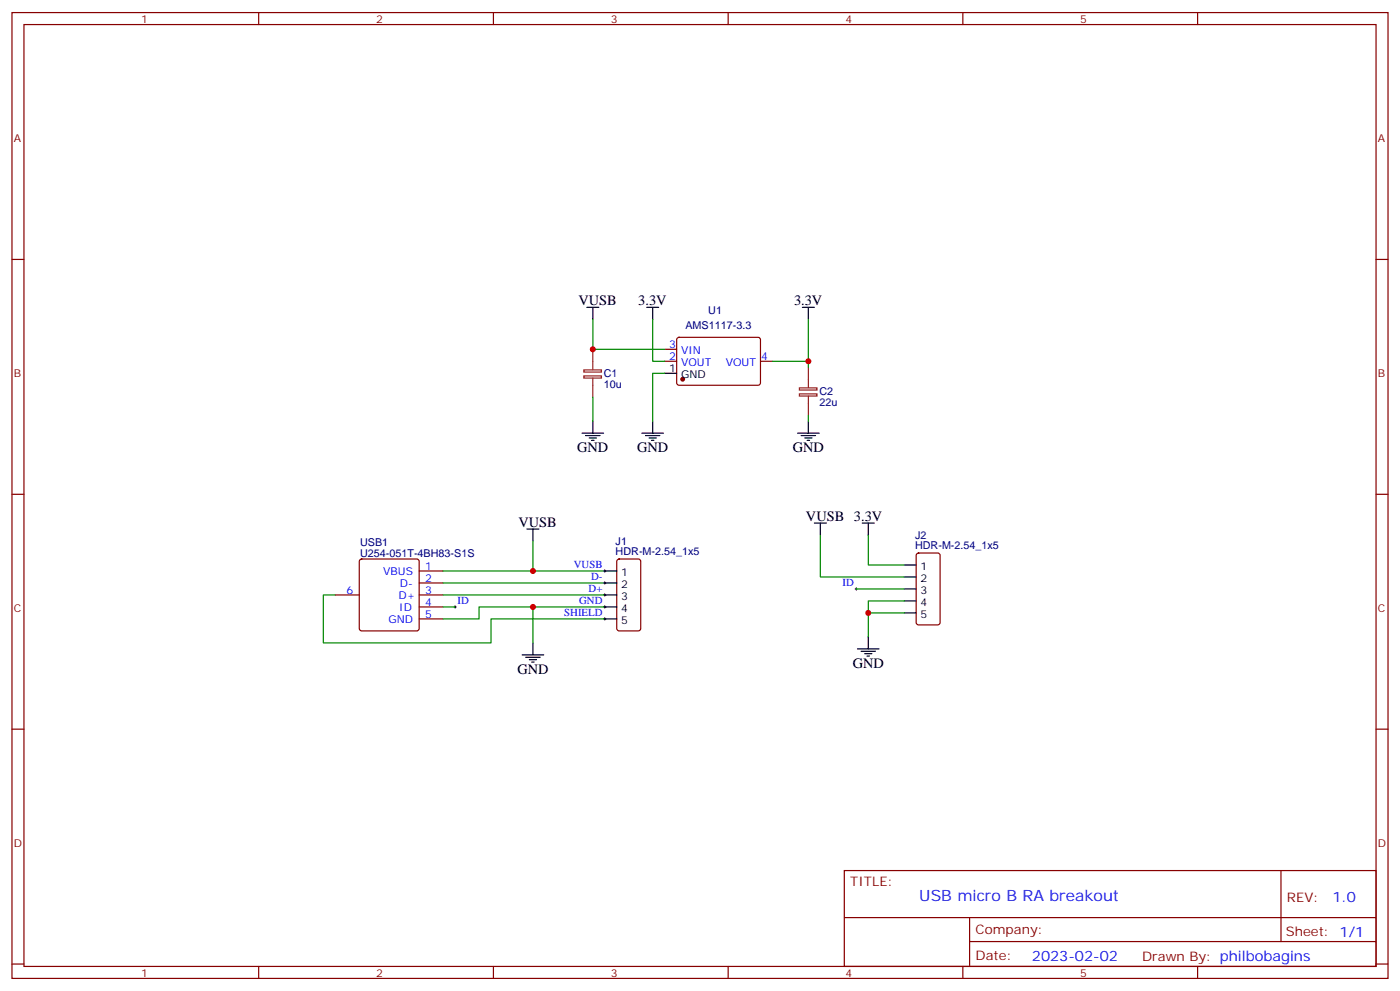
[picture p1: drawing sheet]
<svg xmlns="http://www.w3.org/2000/svg" width="412mm" height="292mm" viewBox="0 0 412 292" stroke-linecap="round" stroke-linejoin="round" font-family="sans-serif">
<g fill="none" stroke="#870000" stroke-width=".35">
<path d="M3.5 3.7h405.4v284.3h-405.4zM7.1 7.2h398.2v277.3h-398.2zM76.2 3.7v3.5M145.3 3.7v3.5M214.5 3.7v3.5M283.6 3.7v3.5M352.8 3.7v3.5M3.5 76.4h3.6M405.3 76.4h3.6M199.6 99.5l.4-.2 23.6 .1 .4 .6-.1 13-.6 .4h-23.5l-.5-.7v-12.7zM195.8 106.4h3.5M195.8 102.8h3.5"/>
<path d="M224 106.4h3.5M3.5 145.5h3.6M405.3 145.5h3.6M98.8 175.2h7M106.1 164.8l.4-.2h16.3l.5 .2 .2 .5v19.7l-.3 .5-.4 .2h-16.3l-.5-.2-.2-.5v-19.7zM123.5 175.2h7M123.5 178.7h7M123.5 171.6h7M123.5 168.1h7M181.9 164.8l.5-.2h5.6l.7 .4v20l-.4 .7h-5.9l-.7-.4v-20zM270.1 163l.5-.2h5.6l.7 .4v20.1l-.4 .6-5.9 .1-.7-.5v-20zM123.5 182.2h7"/>
<path d="M3.5 214.7h3.6M405.3 214.7h3.6M248.7 256.3h156.6v28.2h-156.6zM377.3 256.3v20.9M248.7 270.1h156.5M285.6 277.2h119.6M285.6 270.1v14.2M3.5 283.8h3.6M76.2 284.5v3.5M145.3 284.5v3.5M214.5 284.5v3.5M283.6 284.5v3.5"/>
<path d="M352.8 284.5v3.5M405.3 283.8h3.6"/>
</g>
<g fill="none" stroke="#000" stroke-width=".35">
<path d="M172.9 90.5h3.5M174.6 90.5v3.5M190.5 90.5h3.5M192.3 90.5v3.5M236.4 90.5h3.5M238.1 90.5v3.5M195.8 109.9h3.5M171.4 127.5h6.4M172.5 128.2h4.2M173.6 128.9h2.1M174.3 129.6h.7M174.6 124v3.5"/>
<path d="M189.1 127.5h6.3M190.1 128.2h4.3M191.2 128.9h2.1M191.9 129.6h.7M192.3 124v3.5M234.9 127.5h6.4M236 128.2h4.2M237.1 128.9h2.1M237.8 129.6h.7M238.1 124v3.5M155.2 155.8h3.5M157 155.8v3.5"/>
<path d="M239.9 154h3.5M241.7 154v3.5M254 154h3.5M255.8 154v3.5M178.2 168.1h3.5M178.2 171.6h3.5M178.2 175.2h3.5M178.2 178.7h3.5M266.3 166.3h3.6M266.3 169.9h3.6M266.3 173.4h3.6M266.3 176.9h3.6"/>
<path d="M153.8 192.8h6.4M154.9 193.5h4.2M155.9 194.2h2.1M156.6 194.9h.7M157 189.3v3.5M178.2 182.2h3.5M252.6 191h6.3M253.6 191.7h4.3M254.7 192.4h2.1M255.4 193.1h.7M255.8 187.5v3.5M266.3 180.4h3.6"/>
</g>
<g fill="none" stroke="#008700" stroke-width=".35">
<path d="M174.6 94v8.8h21.2M192.3 94v12.4h3.5M238.1 94v12.4h-10.6M174.6 116.9v7.1M195.8 109.9h-3.5v14.1M238.1 106.4v1.7M238.1 122.2v1.8M157 159.3v8.8M241.7 157.5v12.4h24.6M255.8 157.5v8.8h10.5M98.8 175.2h-3.6v14.1h49.4v-7.1h33.6M130.5 168.1h47.7"/>
<path d="M130.5 171.6h47.7M130.5 175.2h47.7M130.5 178.7h3.6M157 178.7v10.6M178.2 178.7h-37.1v3.5h-10.6M252.2 173.4h14.1M266.3 176.9h-10.5v3.5M266.3 180.4h-10.5v7.1"/>
</g>
<g fill="none" stroke="#000" stroke-width=".29">
<path d="M133.7 178.7h.7M134.1 178.3v.7M177.8 168.1h.7M177.8 171.6h.7M177.8 175.2h.7M177.8 178.7h.7M178.2 167.7v.8M178.2 171.3v.7M178.2 174.8v.7M178.2 178.3v.7M251.9 173.4h.7M252.2 173v.7"/>
<path d="M177.8 182.2h.7M178.2 181.9v.7"/>
</g>
<circle cx="201.1" cy="111.7" r=".53" fill="#870000" stroke="#870000" stroke-width=".35"/>
<path d="M172 108.9h5.2v.6h-5.2zM172 110.7h5.2v.6h-5.2zM174.6 102.8v6M174.6 111.3v5.6M235.5 114.2h5.2v.6h-5.2zM235.5 116h5.2v.6h-5.2zM238.1 108.1v6M238.1 116.6v5.6" fill="none" stroke="#8c2424" stroke-width=".35"/>
<g fill="#c00">
<circle cx="157" cy="168.1" r=".88"/>
<circle cx="157" cy="178.7" r=".88"/>
<circle cx="255.8" cy="180.4" r=".88"/>
<circle cx="238.1" cy="106.4" r=".88"/>
<circle cx="174.6" cy="102.8" r=".88"/>
</g>
<text font-size="4.6" fill="#00f" x="270.8" y="265.3">USB micro B RA breakout</text>
<g font-size="4.2">
<text x="170.4" y="89.8">VUSB</text>
<text x="188" y="89.8">3.3V</text>
<text x="233.9" y="89.8">3.3V</text>
<text x="170" y="133.2">GND</text>
<text x="187.7" y="133.2">GND</text>
<text x="233.5" y="133.2">GND</text>
<text x="152.8" y="155">VUSB</text>
<text x="237.4" y="153.3">VUSB 3.3V</text>
<text x="251.2" y="196.7">GND</text>
<text x="152.4" y="198.4">GND</text>
</g>
<g font-size="4.2" fill="#00f">
<text x="392.5" y="265.6">1.0</text>
<text x="304" y="282.9">2023-02-02</text>
</g>
<g font-size="3.9" fill="#800">
<text x="250.5" y="260.9">TITLE:</text>
<text x="379.1" y="265.6">REV:</text>
<text x="287.4" y="275.1">Company:</text>
<text x="378.7" y="275.7">Sheet: 1/1</text>
<text x="287.4" y="282.8">Date:</text>
<text x="336.4" y="282.8">Drawn By: philbobagins</text>
</g>
<g font-size="3.2" fill="#800">
<text x="41.6" y="6.7">1</text>
<text x="110.8" y="6.7">2</text>
<text x="179.9" y="6.7">3</text>
<text x="249.1" y="6.7">4</text>
<text x="318.2" y="6.7">5</text>
<text x="4.1" y="41.8">A</text>
<text x="405.9" y="41.8">A</text>
<text x="4.1" y="110.9">B</text>
<text x="405.9" y="110.9">B</text>
<text x="4.1" y="180.1">C</text>
<text x="405.9" y="180.1">C</text>
<text x="4.1" y="249.2">D</text>
<text x="405.9" y="249.2">D</text>
<text x="41.6" y="287.5">1</text>
<text x="110.8" y="287.5">2</text>
<text x="179.9" y="287.5">3</text>
<text x="249.1" y="287.5">4</text>
<text x="318.2" y="287.5">5</text>
</g>
<g font-size="3.2" fill="#000080">
<text x="208.6" y="92.3">U1</text>
<text x="201.9" y="97">AMS1117-3.3</text>
<text x="177.9" y="111">C1</text>
<text x="177.9" y="114.2">10u</text>
<text x="241.4" y="119.5">22u</text>
<text x="241.4" y="116.3">C2</text>
<text x="106.1" y="160.8">USB1</text>
<text x="181.4" y="160.3">J1</text>
<text x="269.6" y="161.7">HDR-M-2.54_1x5</text>
<text x="269.6" y="158.6">J2</text>
<text x="106.1" y="164">U254-051T-4BH83-S1S</text>
<text x="181.4" y="163.5">HDR-M-2.54_1x5</text>
</g>
<g font-size="3.2" fill="#00f">
<text x="197.1" y="106">2</text>
<text x="197.1" y="102.5">3</text>
<text x="200.6" y="107.8">VOUT</text>
<text x="200.6" y="104.2">VIN</text>
<text x="213.8" y="107.8">VOUT</text>
<text x="224.2" y="106">4</text>
<text x="125.2" y="167.7">1</text>
<text x="169" y="167.2">VUSB</text>
<text x="112.9" y="169.2">VBUS</text>
<text x="117.8" y="172.7">D-</text>
<text x="125.2" y="171.3">2</text>
<text x="174.1" y="170.7">D-</text>
<text x="248.2" y="172.5">ID</text>
<text x="102.1" y="174.8">6</text>
<text x="117.4" y="176.2">D+</text>
<text x="117.6" y="179.7">ID</text>
<text x="125.2" y="178.3">4</text>
<text x="125.2" y="174.8">3</text>
<text x="134.8" y="177.8">ID</text>
<text x="170.6" y="177.8">GND</text>
<text x="173.4" y="174.3">D+</text>
<text x="114.4" y="183.3">GND</text>
<text x="125.2" y="181.9">5</text>
<text x="166.2" y="181.3">SHIELD</text>
</g>
<g font-size="3.2">
<text x="197.1" y="109.5">1</text>
<text x="200.6" y="111.3">GND</text>
<text x="271.2" y="167.7">1</text>
<text x="183" y="169.5">1</text>
<text x="183" y="173">2</text>
<text x="271.2" y="171.3">2</text>
<text x="183" y="176.6">3</text>
<text x="271.2" y="174.8">3</text>
<text x="271.2" y="178.3">4</text>
<text x="183" y="180.1">4</text>
<text x="183" y="183.6">5</text>
<text x="271.2" y="181.9">5</text>
</g>
</svg>
